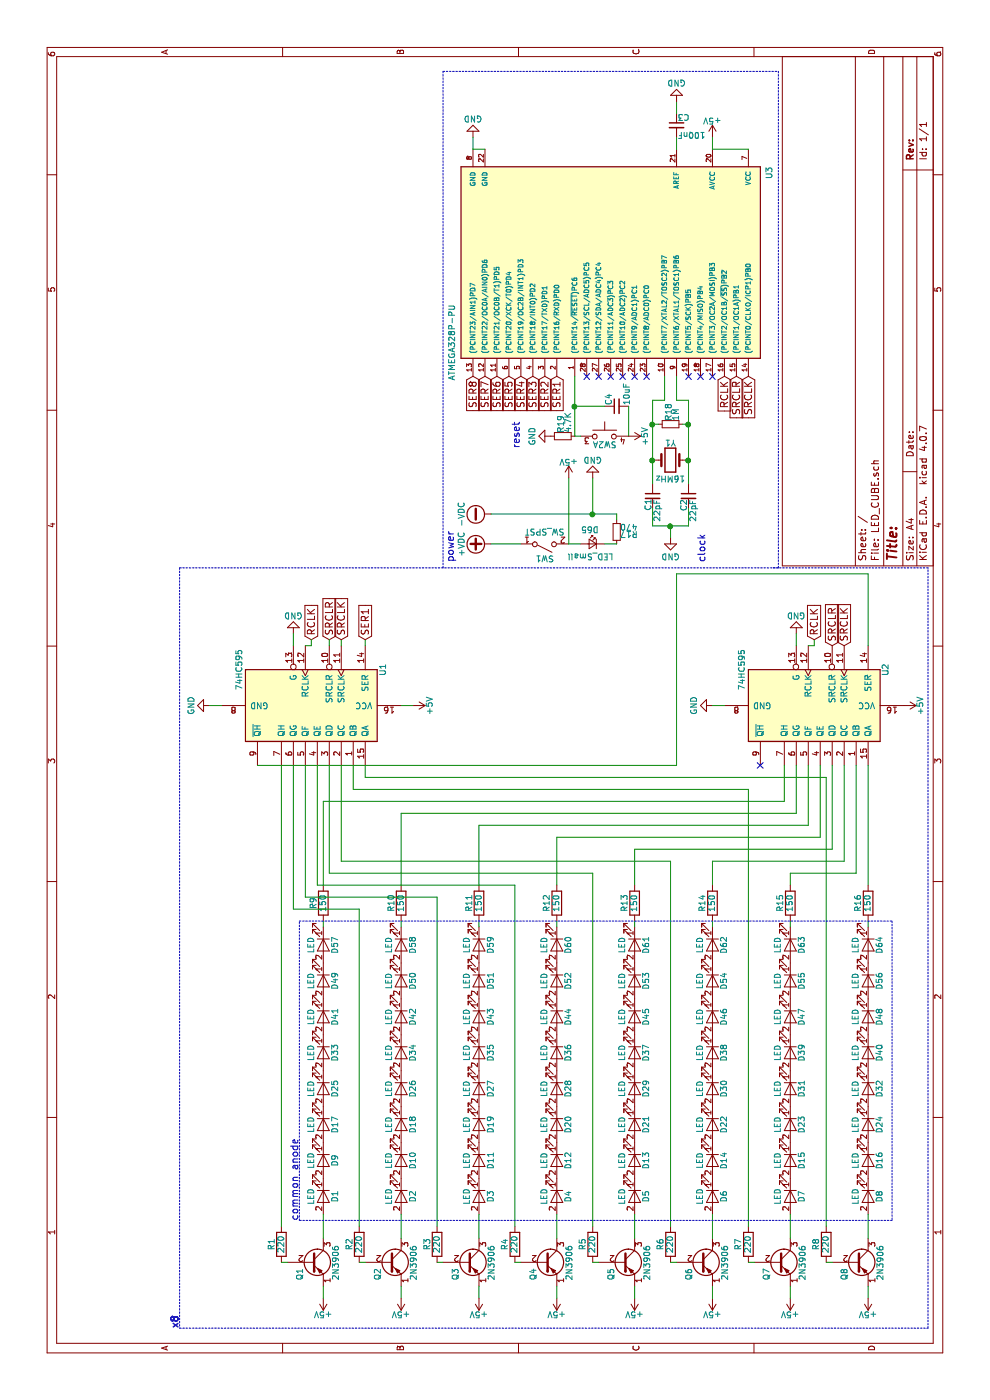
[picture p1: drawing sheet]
EESchema Schematic File Version 2
LIBS:Amplifier_Audio
LIBS:Amplifier_Buffer
LIBS:Amplifier_Current
LIBS:Amplifier_Difference
LIBS:Amplifier_Instrumentation
LIBS:Amplifier_Operational
LIBS:Amplifier_Video
LIBS:Analog
LIBS:Analog_ADC
LIBS:Analog_DAC
LIBS:Analog_Switch
LIBS:Audio
LIBS:Battery_Management
LIBS:Comparator
LIBS:Connector_Generic
LIBS:Connector_Generic_Shielded
LIBS:Connector_Specialized
LIBS:Converter_DCDC
LIBS:CPLD_Altera
LIBS:CPLD_Xilinx
LIBS:CPU
LIBS:Device
LIBS:Diode
LIBS:Diode_Bridge
LIBS:Diode_Laser
LIBS:Display_Character
LIBS:Display_Graphic
LIBS:Driver_Display
LIBS:Driver_FET
LIBS:Driver_LED
LIBS:Driver_Motor
LIBS:Driver_Relay
LIBS:DSP_Freescale
LIBS:DSP_Microchip_DSPIC33
LIBS:DSP_Texas
LIBS:FPGA_Actel
LIBS:FPGA_Xilinx
LIBS:FPGA_Xilinx_Artix7
LIBS:FPGA_Xilinx_Kintex7
LIBS:FPGA_Xilinx_Spartan6
LIBS:FPGA_Xilinx_Virtex5
LIBS:FPGA_Xilinx_Virtex6
LIBS:FPGA_Xilinx_Virtex7
LIBS:Graphic
LIBS:Interface
LIBS:Interface_CAN_LIN
LIBS:Interface_CurrentLoop
LIBS:Interface_Ethernet
LIBS:Interface_Expansion
LIBS:Interface_HID
LIBS:Interface_LineDriver
LIBS:Interface_Optical
LIBS:Interface_Telecom
LIBS:Interface_UART
LIBS:Interface_USB
LIBS:Isolator
LIBS:Isolator_Analog
LIBS:Jumper
LIBS:LED
LIBS:Logic_74xgxx
LIBS:Logic_74xx
LIBS:Logic_CMOS_4000
LIBS:Logic_CMOS_IEEE
LIBS:Logic_LevelTranslator
LIBS:Logic_Programmable
LIBS:Logic_TTL_IEEE
LIBS:MCU_AnalogDevices
LIBS:MCU_Atmel_8051
LIBS:MCU_Atmel_ATMEGA
LIBS:MCU_Atmel_ATTINY
LIBS:MCU_Atmel_AVR
LIBS:MCU_Cypress
LIBS:MCU_Infineon
LIBS:MCU_Intel
LIBS:MCU_Microchip_PIC10
LIBS:MCU_Microchip_PIC12
LIBS:MCU_Microchip_PIC16
LIBS:MCU_Microchip_PIC18
LIBS:MCU_Microchip_PIC24
LIBS:MCU_Microchip_PIC32
LIBS:MCU_Microchip_SAME
LIBS:MCU_Microchip_SAML
LIBS:MCU_Module
LIBS:MCU_NXP_HC11
LIBS:MCU_NXP_Kinetis
LIBS:MCU_NXP_LPC
LIBS:MCU_NXP_S08
LIBS:MCU_Parallax
LIBS:MCU_SiFive
LIBS:MCU_SiliconLabs
LIBS:MCU_ST_STM8
LIBS:MCU_ST_STM32
LIBS:MCU_Texas
LIBS:MCU_Texas_MSP430
LIBS:Mechanical
LIBS:Memory_Controller
LIBS:Memory_EEPROM
LIBS:Memory_Flash
LIBS:Memory_NVRAM
LIBS:Memory_RAM
LIBS:Memory_ROM
LIBS:Memory_UniqueID
LIBS:Motor
LIBS:Oscillator
LIBS:Potentiometer_Digital
LIBS:power
LIBS:Power_Management
LIBS:Power_Protection
LIBS:Power_Supervisor
LIBS:pspice
LIBS:Reference_Current
LIBS:Reference_Voltage
LIBS:Regulator_Controller
LIBS:Regulator_Current
LIBS:Regulator_Linear
LIBS:Regulator_SwitchedCapacitor
LIBS:Regulator_Switching
LIBS:Relay
LIBS:Relay_SolidState
LIBS:RF
LIBS:RF_AM_FM
LIBS:RF_Bluetooth
LIBS:RF_GPS
LIBS:RF_Mixer
LIBS:RF_Module
LIBS:RF_RFID
LIBS:RF_WiFi
LIBS:RF_ZigBee
LIBS:Sensor
LIBS:Sensor_Audio
LIBS:Sensor_Current
LIBS:Sensor_Gas
LIBS:Sensor_Humidity
LIBS:Sensor_Magnetic
LIBS:Sensor_Motion
LIBS:Sensor_MultiFunction
LIBS:Sensor_Optical
LIBS:Sensor_Pressure
LIBS:Sensor_Proximity
LIBS:Sensor_Temperature
LIBS:Sensor_Touch
LIBS:Sensor_Voltage
LIBS:Switch
LIBS:Timer
LIBS:Timer_RTC
LIBS:Transformer
LIBS:Transistor_Array
LIBS:Transistor_BJT
LIBS:Transistor_FET
LIBS:Transistor_IGBT
LIBS:Triac_Thyristor
LIBS:Valve
LIBS:Video
LIBS:LED_CUBE-cache
EELAYER 25 0
EELAYER END
$Descr A4 11693 8268
encoding utf-8
Sheet 1 1
Title ""
Date ""
Rev ""
Comp ""
Comment1 ""
Comment2 ""
Comment3 ""
Comment4 ""
$EndDescr
$Comp
L LED D64
U 1 1
P 3800 7250
F 0 "D64" H 3800 7350 50  0000 C CNN
F 1 "LED" H 3800 7150 50  0000 C CNN
F 2 "" H 3800 7250 50  0001 C CNN
F 3 "" H 3800 7250 50  0001 C CNN
	1    3800 7250
	-1   0    0    1   
$EndComp
$Comp
L LED D56
U 1 1
P 3500 7250
F 0 "D56" H 3500 7350 50  0000 C CNN
F 1 "LED" H 3500 7150 50  0000 C CNN
F 2 "" H 3500 7250 50  0001 C CNN
F 3 "" H 3500 7250 50  0001 C CNN
	1    3500 7250
	-1   0    0    1   
$EndComp
$Comp
L LED D48
U 1 1
P 3200 7250
F 0 "D48" H 3200 7350 50  0000 C CNN
F 1 "LED" H 3200 7150 50  0000 C CNN
F 2 "" H 3200 7250 50  0001 C CNN
F 3 "" H 3200 7250 50  0001 C CNN
	1    3200 7250
	-1   0    0    1   
$EndComp
$Comp
L LED D40
U 1 1
P 2900 7250
F 0 "D40" H 2900 7350 50  0000 C CNN
F 1 "LED" H 2900 7150 50  0000 C CNN
F 2 "" H 2900 7250 50  0001 C CNN
F 3 "" H 2900 7250 50  0001 C CNN
	1    2900 7250
	-1   0    0    1   
$EndComp
$Comp
L LED D32
U 1 1
P 2600 7250
F 0 "D32" H 2600 7350 50  0000 C CNN
F 1 "LED" H 2600 7150 50  0000 C CNN
F 2 "" H 2600 7250 50  0001 C CNN
F 3 "" H 2600 7250 50  0001 C CNN
	1    2600 7250
	-1   0    0    1   
$EndComp
$Comp
L LED D24
U 1 1
P 2300 7250
F 0 "D24" H 2300 7350 50  0000 C CNN
F 1 "LED" H 2300 7150 50  0000 C CNN
F 2 "" H 2300 7250 50  0001 C CNN
F 3 "" H 2300 7250 50  0001 C CNN
	1    2300 7250
	-1   0    0    1   
$EndComp
$Comp
L LED D16
U 1 1
P 2000 7250
F 0 "D16" H 2000 7350 50  0000 C CNN
F 1 "LED" H 2000 7150 50  0000 C CNN
F 2 "" H 2000 7250 50  0001 C CNN
F 3 "" H 2000 7250 50  0001 C CNN
	1    2000 7250
	-1   0    0    1   
$EndComp
$Comp
L LED D8
U 1 1
P 1700 7250
F 0 "D8" H 1700 7350 50  0000 C CNN
F 1 "LED" H 1700 7150 50  0000 C CNN
F 2 "" H 1700 7250 50  0001 C CNN
F 3 "" H 1700 7250 50  0001 C CNN
	1    1700 7250
	-1   0    0    1   
$EndComp
$Comp
L R R16
U 1 1
P 4150 7250
F 0 "R16" V 4230 7250 50  0000 C CNN
F 1 "150" V 4150 7250 50  0000 C CNN
F 2 "" V 4080 7250 50  0001 C CNN
F 3 "" H 4150 7250 50  0001 C CNN
	1    4150 7250
	0    -1   -1   0   
$EndComp
$Comp
L 2N3906 Q8
U 1 1
P 1150 7150
F 0 "Q8" V 1050 7000 50  0000 L CNN
F 1 "2N3906" V 1350 7000 50  0000 L CNN
F 2 "Package_TO_SOT_THT:TO-92_Inline" H 1350 7075 50  0001 L CIN
F 3 "" H 1150 7150 50  0001 L CNN
	1    1150 7150
	0    1    1    0   
$EndComp
$Comp
L +5V #PWR01
U 1 1
P 850 7250
F 0 "#PWR01" H 850 7100 50  0001 C CNN
F 1 "+5V" H 850 7390 50  0000 C CNN
F 2 "" H 850 7250 50  0001 C CNN
F 3 "" H 850 7250 50  0001 C CNN
	1    850  7250
	0    -1   -1   0   
$EndComp
$Comp
L R R8
U 1 1
P 1300 6900
F 0 "R8" V 1380 6900 50  0000 C CNN
F 1 "220" V 1300 6900 50  0000 C CNN
F 2 "" V 1230 6900 50  0001 C CNN
F 3 "" H 1300 6900 50  0001 C CNN
	1    1300 6900
	0    -1   -1   0   
$EndComp
$Comp
L 74HC595 U2
U 1 1
P 5800 6850
F 0 "U2" H 5500 7400 50  0000 C CNN
F 1 "74HC595" H 5500 6200 50  0000 C CNN
F 2 "" H 5800 6850 50  0001 C CNN
F 3 "" H 5800 6850 50  0001 C CNN
	1    5800 6850
	-1   0    0    1   
$EndComp
$Comp
L 74HC595 U1
U 1 1
P 5800 2650
F 0 "U1" H 5500 3200 50  0000 C CNN
F 1 "74HC595" H 5500 2000 50  0000 C CNN
F 2 "" H 5800 2650 50  0001 C CNN
F 3 "" H 5800 2650 50  0001 C CNN
	1    5800 2650
	-1   0    0    1   
$EndComp
Wire Wire Line
	4000 7250 3950 7250
Wire Wire Line
	1550 7250 1350 7250
Wire Wire Line
	850  7250 950  7250
Wire Wire Line
	1150 6950 1150 6900
$Comp
L GND #PWR02
U 1 1
P 5800 1750
F 0 "#PWR02" H 5800 1500 50  0001 C CNN
F 1 "GND" H 5800 1600 50  0000 C CNN
F 2 "" H 5800 1750 50  0001 C CNN
F 3 "" H 5800 1750 50  0001 C CNN
	1    5800 1750
	-1   0    0    1   
$EndComp
$Comp
L GND #PWR03
U 1 1
P 5800 5950
F 0 "#PWR03" H 5800 5700 50  0001 C CNN
F 1 "GND" H 5800 5800 50  0000 C CNN
F 2 "" H 5800 5950 50  0001 C CNN
F 3 "" H 5800 5950 50  0001 C CNN
	1    5800 5950
	-1   0    0    1   
$EndComp
$Comp
L +5V #PWR04
U 1 1
P 5800 7550
F 0 "#PWR04" H 5800 7400 50  0001 C CNN
F 1 "+5V" H 5800 7690 50  0000 C CNN
F 2 "" H 5800 7550 50  0001 C CNN
F 3 "" H 5800 7550 50  0001 C CNN
	1    5800 7550
	-1   0    0    1   
$EndComp
Text GLabel 6350 2850 2    60   Input ~ 0
SRCLK
Text GLabel 6350 2750 2    60   Input ~ 0
SRCLR
Text GLabel 6350 2600 2    60   Input ~ 0
RCLK
Text GLabel 6350 3050 2    60   Input ~ 0
SER1
Text GLabel 6300 7050 2    60   Input ~ 0
SRCLK
Text GLabel 6300 6950 2    60   Input ~ 0
SRCLR
Text GLabel 6350 6800 2    60   Input ~ 0
RCLK
$Comp
L GND #PWR05
U 1 1
P 6400 6650
F 0 "#PWR05" H 6400 6400 50  0001 C CNN
F 1 "GND" H 6400 6500 50  0000 C CNN
F 2 "" H 6400 6650 50  0001 C CNN
F 3 "" H 6400 6650 50  0001 C CNN
	1    6400 6650
	0    -1   -1   0   
$EndComp
$Comp
L GND #PWR06
U 1 1
P 6400 2450
F 0 "#PWR06" H 6400 2200 50  0001 C CNN
F 1 "GND" H 6400 2300 50  0000 C CNN
F 2 "" H 6400 2450 50  0001 C CNN
F 3 "" H 6400 2450 50  0001 C CNN
	1    6400 2450
	0    -1   -1   0   
$EndComp
NoConn ~ 5300 6350
$Comp
L ATMEGA328P-PU U3
U 1 1
P 9550 5150
F 0 "U3" H 8800 6400 50  0000 L BNN
F 1 "ATMEGA328P-PU" H 9950 3750 50  0000 L BNN
F 2 "DIL28" H 9550 5150 50  0001 C CIN
F 3 "" H 9550 5150 50  0001 C CNN
	1    9550 5150
	-1   0    0    1   
$EndComp
$Comp
L +VDC #PWR07
U 1 1
P 7150 4100
F 0 "#PWR07" H 7150 4000 50  0001 C CNN
F 1 "+VDC" H 7150 4350 50  0000 C CNN
F 2 "" H 7150 4100 50  0001 C CNN
F 3 "" H 7150 4100 50  0001 C CNN
	1    7150 4100
	-1   0    0    -1  
$EndComp
$Comp
L -VDC #PWR08
U 1 1
P 7400 4100
F 0 "#PWR08" H 7400 4000 50  0001 C CNN
F 1 "-VDC" H 7400 4350 50  0000 C CNN
F 2 "" H 7400 4100 50  0001 C CNN
F 3 "" H 7400 4100 50  0001 C CNN
	1    7400 4100
	-1   0    0    -1  
$EndComp
Wire Wire Line
	7150 4100 7150 4350
$Comp
L SW_SPST SW1
U 1 1
P 7150 4550
F 0 "SW1" H 7150 4675 50  0000 C CNN
F 1 "SW_SPST" H 7150 4450 50  0000 C CNN
F 2 "" H 7150 4550 50  0001 C CNN
F 3 "" H 7150 4550 50  0001 C CNN
	1    7150 4550
	0    -1   1    0   
$EndComp
Wire Wire Line
	7150 4750 7700 4750
Wire Wire Line
	7150 4750 7150 4850
$Comp
L R_Small R17
U 1 1
P 7250 5150
F 0 "R17" H 7280 5170 50  0000 L CNN
F 1 "470" H 7280 5110 50  0000 L CNN
F 2 "" H 7250 5150 50  0001 C CNN
F 3 "" H 7250 5150 50  0001 C CNN
	1    7250 5150
	0    -1   1    0   
$EndComp
$Comp
L LED_Small D65
U 1 1
P 7150 4950
F 0 "D65" H 7100 5075 50  0000 L CNN
F 1 "LED_Small" H 6975 4850 50  0000 L CNN
F 2 "" V 7150 4950 50  0001 C CNN
F 3 "" V 7150 4950 50  0001 C CNN
	1    7150 4950
	0    1    -1   0   
$EndComp
Wire Wire Line
	7150 5050 7150 5150
Connection ~ 7400 4950
$Comp
L +5V #PWR09
U 1 1
P 7700 4750
F 0 "#PWR09" H 7700 4600 50  0001 C CNN
F 1 "+5V" H 7700 4890 50  0000 C CNN
F 2 "" H 7700 4750 50  0001 C CNN
F 3 "" H 7700 4750 50  0001 C CNN
	1    7700 4750
	0    1    -1   0   
$EndComp
$Comp
L GND #PWR010
U 1 1
P 7700 4950
F 0 "#PWR010" H 7700 4700 50  0001 C CNN
F 1 "GND" H 7700 4800 50  0000 C CNN
F 2 "" H 7700 4950 50  0001 C CNN
F 3 "" H 7700 4950 50  0001 C CNN
	1    7700 4950
	0    -1   1    0   
$EndComp
Wire Wire Line
	7400 4100 7400 5150
Wire Wire Line
	7400 5150 7350 5150
Wire Wire Line
	7400 4950 7700 4950
$Comp
L LED D63
U 1 1
P 3800 6600
F 0 "D63" H 3800 6700 50  0000 C CNN
F 1 "LED" H 3800 6500 50  0000 C CNN
F 2 "" H 3800 6600 50  0001 C CNN
F 3 "" H 3800 6600 50  0001 C CNN
	1    3800 6600
	-1   0    0    1   
$EndComp
$Comp
L LED D55
U 1 1
P 3500 6600
F 0 "D55" H 3500 6700 50  0000 C CNN
F 1 "LED" H 3500 6500 50  0000 C CNN
F 2 "" H 3500 6600 50  0001 C CNN
F 3 "" H 3500 6600 50  0001 C CNN
	1    3500 6600
	-1   0    0    1   
$EndComp
$Comp
L LED D47
U 1 1
P 3200 6600
F 0 "D47" H 3200 6700 50  0000 C CNN
F 1 "LED" H 3200 6500 50  0000 C CNN
F 2 "" H 3200 6600 50  0001 C CNN
F 3 "" H 3200 6600 50  0001 C CNN
	1    3200 6600
	-1   0    0    1   
$EndComp
$Comp
L LED D39
U 1 1
P 2900 6600
F 0 "D39" H 2900 6700 50  0000 C CNN
F 1 "LED" H 2900 6500 50  0000 C CNN
F 2 "" H 2900 6600 50  0001 C CNN
F 3 "" H 2900 6600 50  0001 C CNN
	1    2900 6600
	-1   0    0    1   
$EndComp
$Comp
L LED D31
U 1 1
P 2600 6600
F 0 "D31" H 2600 6700 50  0000 C CNN
F 1 "LED" H 2600 6500 50  0000 C CNN
F 2 "" H 2600 6600 50  0001 C CNN
F 3 "" H 2600 6600 50  0001 C CNN
	1    2600 6600
	-1   0    0    1   
$EndComp
$Comp
L LED D23
U 1 1
P 2300 6600
F 0 "D23" H 2300 6700 50  0000 C CNN
F 1 "LED" H 2300 6500 50  0000 C CNN
F 2 "" H 2300 6600 50  0001 C CNN
F 3 "" H 2300 6600 50  0001 C CNN
	1    2300 6600
	-1   0    0    1   
$EndComp
$Comp
L LED D15
U 1 1
P 2000 6600
F 0 "D15" H 2000 6700 50  0000 C CNN
F 1 "LED" H 2000 6500 50  0000 C CNN
F 2 "" H 2000 6600 50  0001 C CNN
F 3 "" H 2000 6600 50  0001 C CNN
	1    2000 6600
	-1   0    0    1   
$EndComp
$Comp
L LED D7
U 1 1
P 1700 6600
F 0 "D7" H 1700 6700 50  0000 C CNN
F 1 "LED" H 1700 6500 50  0000 C CNN
F 2 "" H 1700 6600 50  0001 C CNN
F 3 "" H 1700 6600 50  0001 C CNN
	1    1700 6600
	-1   0    0    1   
$EndComp
$Comp
L R R15
U 1 1
P 4150 6600
F 0 "R15" V 4230 6600 50  0000 C CNN
F 1 "150" V 4150 6600 50  0000 C CNN
F 2 "" V 4080 6600 50  0001 C CNN
F 3 "" H 4150 6600 50  0001 C CNN
	1    4150 6600
	0    -1   -1   0   
$EndComp
$Comp
L 2N3906 Q7
U 1 1
P 1150 6500
F 0 "Q7" V 1050 6350 50  0000 L CNN
F 1 "2N3906" V 1350 6350 50  0000 L CNN
F 2 "Package_TO_SOT_THT:TO-92_Inline" H 1350 6425 50  0001 L CIN
F 3 "" H 1150 6500 50  0001 L CNN
	1    1150 6500
	0    1    1    0   
$EndComp
$Comp
L +5V #PWR011
U 1 1
P 850 6600
F 0 "#PWR011" H 850 6450 50  0001 C CNN
F 1 "+5V" H 850 6740 50  0000 C CNN
F 2 "" H 850 6600 50  0001 C CNN
F 3 "" H 850 6600 50  0001 C CNN
	1    850  6600
	0    -1   -1   0   
$EndComp
$Comp
L R R7
U 1 1
P 1300 6250
F 0 "R7" V 1380 6250 50  0000 C CNN
F 1 "220" V 1300 6250 50  0000 C CNN
F 2 "" V 1230 6250 50  0001 C CNN
F 3 "" H 1300 6250 50  0001 C CNN
	1    1300 6250
	0    -1   -1   0   
$EndComp
Wire Wire Line
	4000 6600 3950 6600
Wire Wire Line
	1550 6600 1350 6600
Wire Wire Line
	850  6600 950  6600
Wire Wire Line
	1150 6300 1150 6250
Wire Wire Line
	6300 6650 6400 6650
Wire Wire Line
	5800 5950 5800 6050
$Comp
L LED D62
U 1 1
P 3800 5950
F 0 "D62" H 3800 6050 50  0000 C CNN
F 1 "LED" H 3800 5850 50  0000 C CNN
F 2 "" H 3800 5950 50  0001 C CNN
F 3 "" H 3800 5950 50  0001 C CNN
	1    3800 5950
	-1   0    0    1   
$EndComp
$Comp
L LED D54
U 1 1
P 3500 5950
F 0 "D54" H 3500 6050 50  0000 C CNN
F 1 "LED" H 3500 5850 50  0000 C CNN
F 2 "" H 3500 5950 50  0001 C CNN
F 3 "" H 3500 5950 50  0001 C CNN
	1    3500 5950
	-1   0    0    1   
$EndComp
$Comp
L LED D46
U 1 1
P 3200 5950
F 0 "D46" H 3200 6050 50  0000 C CNN
F 1 "LED" H 3200 5850 50  0000 C CNN
F 2 "" H 3200 5950 50  0001 C CNN
F 3 "" H 3200 5950 50  0001 C CNN
	1    3200 5950
	-1   0    0    1   
$EndComp
$Comp
L LED D38
U 1 1
P 2900 5950
F 0 "D38" H 2900 6050 50  0000 C CNN
F 1 "LED" H 2900 5850 50  0000 C CNN
F 2 "" H 2900 5950 50  0001 C CNN
F 3 "" H 2900 5950 50  0001 C CNN
	1    2900 5950
	-1   0    0    1   
$EndComp
$Comp
L LED D30
U 1 1
P 2600 5950
F 0 "D30" H 2600 6050 50  0000 C CNN
F 1 "LED" H 2600 5850 50  0000 C CNN
F 2 "" H 2600 5950 50  0001 C CNN
F 3 "" H 2600 5950 50  0001 C CNN
	1    2600 5950
	-1   0    0    1   
$EndComp
$Comp
L LED D22
U 1 1
P 2300 5950
F 0 "D22" H 2300 6050 50  0000 C CNN
F 1 "LED" H 2300 5850 50  0000 C CNN
F 2 "" H 2300 5950 50  0001 C CNN
F 3 "" H 2300 5950 50  0001 C CNN
	1    2300 5950
	-1   0    0    1   
$EndComp
$Comp
L LED D14
U 1 1
P 2000 5950
F 0 "D14" H 2000 6050 50  0000 C CNN
F 1 "LED" H 2000 5850 50  0000 C CNN
F 2 "" H 2000 5950 50  0001 C CNN
F 3 "" H 2000 5950 50  0001 C CNN
	1    2000 5950
	-1   0    0    1   
$EndComp
$Comp
L LED D6
U 1 1
P 1700 5950
F 0 "D6" H 1700 6050 50  0000 C CNN
F 1 "LED" H 1700 5850 50  0000 C CNN
F 2 "" H 1700 5950 50  0001 C CNN
F 3 "" H 1700 5950 50  0001 C CNN
	1    1700 5950
	-1   0    0    1   
$EndComp
$Comp
L R R14
U 1 1
P 4150 5950
F 0 "R14" V 4230 5950 50  0000 C CNN
F 1 "150" V 4150 5950 50  0000 C CNN
F 2 "" V 4080 5950 50  0001 C CNN
F 3 "" H 4150 5950 50  0001 C CNN
	1    4150 5950
	0    -1   -1   0   
$EndComp
$Comp
L 2N3906 Q6
U 1 1
P 1150 5850
F 0 "Q6" V 1050 5700 50  0000 L CNN
F 1 "2N3906" V 1350 5700 50  0000 L CNN
F 2 "Package_TO_SOT_THT:TO-92_Inline" H 1350 5775 50  0001 L CIN
F 3 "" H 1150 5850 50  0001 L CNN
	1    1150 5850
	0    1    1    0   
$EndComp
$Comp
L +5V #PWR012
U 1 1
P 850 5950
F 0 "#PWR012" H 850 5800 50  0001 C CNN
F 1 "+5V" H 850 6090 50  0000 C CNN
F 2 "" H 850 5950 50  0001 C CNN
F 3 "" H 850 5950 50  0001 C CNN
	1    850  5950
	0    -1   -1   0   
$EndComp
$Comp
L R R6
U 1 1
P 1300 5600
F 0 "R6" V 1380 5600 50  0000 C CNN
F 1 "220" V 1300 5600 50  0000 C CNN
F 2 "" V 1230 5600 50  0001 C CNN
F 3 "" H 1300 5600 50  0001 C CNN
	1    1300 5600
	0    -1   -1   0   
$EndComp
Wire Wire Line
	4000 5950 3950 5950
Wire Wire Line
	1550 5950 1350 5950
Wire Wire Line
	850  5950 950  5950
Wire Wire Line
	1150 5650 1150 5600
$Comp
L LED D61
U 1 1
P 3800 5300
F 0 "D61" H 3800 5400 50  0000 C CNN
F 1 "LED" H 3800 5200 50  0000 C CNN
F 2 "" H 3800 5300 50  0001 C CNN
F 3 "" H 3800 5300 50  0001 C CNN
	1    3800 5300
	-1   0    0    1   
$EndComp
$Comp
L LED D53
U 1 1
P 3500 5300
F 0 "D53" H 3500 5400 50  0000 C CNN
F 1 "LED" H 3500 5200 50  0000 C CNN
F 2 "" H 3500 5300 50  0001 C CNN
F 3 "" H 3500 5300 50  0001 C CNN
	1    3500 5300
	-1   0    0    1   
$EndComp
$Comp
L LED D45
U 1 1
P 3200 5300
F 0 "D45" H 3200 5400 50  0000 C CNN
F 1 "LED" H 3200 5200 50  0000 C CNN
F 2 "" H 3200 5300 50  0001 C CNN
F 3 "" H 3200 5300 50  0001 C CNN
	1    3200 5300
	-1   0    0    1   
$EndComp
$Comp
L LED D37
U 1 1
P 2900 5300
F 0 "D37" H 2900 5400 50  0000 C CNN
F 1 "LED" H 2900 5200 50  0000 C CNN
F 2 "" H 2900 5300 50  0001 C CNN
F 3 "" H 2900 5300 50  0001 C CNN
	1    2900 5300
	-1   0    0    1   
$EndComp
$Comp
L LED D29
U 1 1
P 2600 5300
F 0 "D29" H 2600 5400 50  0000 C CNN
F 1 "LED" H 2600 5200 50  0000 C CNN
F 2 "" H 2600 5300 50  0001 C CNN
F 3 "" H 2600 5300 50  0001 C CNN
	1    2600 5300
	-1   0    0    1   
$EndComp
$Comp
L LED D21
U 1 1
P 2300 5300
F 0 "D21" H 2300 5400 50  0000 C CNN
F 1 "LED" H 2300 5200 50  0000 C CNN
F 2 "" H 2300 5300 50  0001 C CNN
F 3 "" H 2300 5300 50  0001 C CNN
	1    2300 5300
	-1   0    0    1   
$EndComp
$Comp
L LED D13
U 1 1
P 2000 5300
F 0 "D13" H 2000 5400 50  0000 C CNN
F 1 "LED" H 2000 5200 50  0000 C CNN
F 2 "" H 2000 5300 50  0001 C CNN
F 3 "" H 2000 5300 50  0001 C CNN
	1    2000 5300
	-1   0    0    1   
$EndComp
$Comp
L LED D5
U 1 1
P 1700 5300
F 0 "D5" H 1700 5400 50  0000 C CNN
F 1 "LED" H 1700 5200 50  0000 C CNN
F 2 "" H 1700 5300 50  0001 C CNN
F 3 "" H 1700 5300 50  0001 C CNN
	1    1700 5300
	-1   0    0    1   
$EndComp
$Comp
L R R13
U 1 1
P 4150 5300
F 0 "R13" V 4230 5300 50  0000 C CNN
F 1 "150" V 4150 5300 50  0000 C CNN
F 2 "" V 4080 5300 50  0001 C CNN
F 3 "" H 4150 5300 50  0001 C CNN
	1    4150 5300
	0    -1   -1   0   
$EndComp
$Comp
L 2N3906 Q5
U 1 1
P 1150 5200
F 0 "Q5" V 1050 5050 50  0000 L CNN
F 1 "2N3906" V 1350 5050 50  0000 L CNN
F 2 "Package_TO_SOT_THT:TO-92_Inline" H 1350 5125 50  0001 L CIN
F 3 "" H 1150 5200 50  0001 L CNN
	1    1150 5200
	0    1    1    0   
$EndComp
$Comp
L +5V #PWR013
U 1 1
P 850 5300
F 0 "#PWR013" H 850 5150 50  0001 C CNN
F 1 "+5V" H 850 5440 50  0000 C CNN
F 2 "" H 850 5300 50  0001 C CNN
F 3 "" H 850 5300 50  0001 C CNN
	1    850  5300
	0    -1   -1   0   
$EndComp
$Comp
L R R5
U 1 1
P 1300 4950
F 0 "R5" V 1380 4950 50  0000 C CNN
F 1 "220" V 1300 4950 50  0000 C CNN
F 2 "" V 1230 4950 50  0001 C CNN
F 3 "" H 1300 4950 50  0001 C CNN
	1    1300 4950
	0    -1   -1   0   
$EndComp
Wire Wire Line
	4000 5300 3950 5300
Wire Wire Line
	1550 5300 1350 5300
Wire Wire Line
	850  5300 950  5300
Wire Wire Line
	1150 5000 1150 4950
$Comp
L LED D60
U 1 1
P 3800 4650
F 0 "D60" H 3800 4750 50  0000 C CNN
F 1 "LED" H 3800 4550 50  0000 C CNN
F 2 "" H 3800 4650 50  0001 C CNN
F 3 "" H 3800 4650 50  0001 C CNN
	1    3800 4650
	-1   0    0    1   
$EndComp
$Comp
L LED D52
U 1 1
P 3500 4650
F 0 "D52" H 3500 4750 50  0000 C CNN
F 1 "LED" H 3500 4550 50  0000 C CNN
F 2 "" H 3500 4650 50  0001 C CNN
F 3 "" H 3500 4650 50  0001 C CNN
	1    3500 4650
	-1   0    0    1   
$EndComp
$Comp
L LED D44
U 1 1
P 3200 4650
F 0 "D44" H 3200 4750 50  0000 C CNN
F 1 "LED" H 3200 4550 50  0000 C CNN
F 2 "" H 3200 4650 50  0001 C CNN
F 3 "" H 3200 4650 50  0001 C CNN
	1    3200 4650
	-1   0    0    1   
$EndComp
$Comp
L LED D36
U 1 1
P 2900 4650
F 0 "D36" H 2900 4750 50  0000 C CNN
F 1 "LED" H 2900 4550 50  0000 C CNN
F 2 "" H 2900 4650 50  0001 C CNN
F 3 "" H 2900 4650 50  0001 C CNN
	1    2900 4650
	-1   0    0    1   
$EndComp
$Comp
L LED D28
U 1 1
P 2600 4650
F 0 "D28" H 2600 4750 50  0000 C CNN
F 1 "LED" H 2600 4550 50  0000 C CNN
F 2 "" H 2600 4650 50  0001 C CNN
F 3 "" H 2600 4650 50  0001 C CNN
	1    2600 4650
	-1   0    0    1   
$EndComp
$Comp
L LED D20
U 1 1
P 2300 4650
F 0 "D20" H 2300 4750 50  0000 C CNN
F 1 "LED" H 2300 4550 50  0000 C CNN
F 2 "" H 2300 4650 50  0001 C CNN
F 3 "" H 2300 4650 50  0001 C CNN
	1    2300 4650
	-1   0    0    1   
$EndComp
$Comp
L LED D12
U 1 1
P 2000 4650
F 0 "D12" H 2000 4750 50  0000 C CNN
F 1 "LED" H 2000 4550 50  0000 C CNN
F 2 "" H 2000 4650 50  0001 C CNN
F 3 "" H 2000 4650 50  0001 C CNN
	1    2000 4650
	-1   0    0    1   
$EndComp
$Comp
L LED D4
U 1 1
P 1700 4650
F 0 "D4" H 1700 4750 50  0000 C CNN
F 1 "LED" H 1700 4550 50  0000 C CNN
F 2 "" H 1700 4650 50  0001 C CNN
F 3 "" H 1700 4650 50  0001 C CNN
	1    1700 4650
	-1   0    0    1   
$EndComp
$Comp
L R R12
U 1 1
P 4150 4650
F 0 "R12" V 4230 4650 50  0000 C CNN
F 1 "150" V 4150 4650 50  0000 C CNN
F 2 "" V 4080 4650 50  0001 C CNN
F 3 "" H 4150 4650 50  0001 C CNN
	1    4150 4650
	0    -1   -1   0   
$EndComp
$Comp
L 2N3906 Q4
U 1 1
P 1150 4550
F 0 "Q4" V 1050 4400 50  0000 L CNN
F 1 "2N3906" V 1350 4400 50  0000 L CNN
F 2 "Package_TO_SOT_THT:TO-92_Inline" H 1350 4475 50  0001 L CIN
F 3 "" H 1150 4550 50  0001 L CNN
	1    1150 4550
	0    1    1    0   
$EndComp
$Comp
L +5V #PWR014
U 1 1
P 850 4650
F 0 "#PWR014" H 850 4500 50  0001 C CNN
F 1 "+5V" H 850 4790 50  0000 C CNN
F 2 "" H 850 4650 50  0001 C CNN
F 3 "" H 850 4650 50  0001 C CNN
	1    850  4650
	0    -1   -1   0   
$EndComp
$Comp
L R R4
U 1 1
P 1300 4300
F 0 "R4" V 1380 4300 50  0000 C CNN
F 1 "220" V 1300 4300 50  0000 C CNN
F 2 "" V 1230 4300 50  0001 C CNN
F 3 "" H 1300 4300 50  0001 C CNN
	1    1300 4300
	0    -1   -1   0   
$EndComp
Wire Wire Line
	4000 4650 3950 4650
Wire Wire Line
	1550 4650 1350 4650
Wire Wire Line
	850  4650 950  4650
Wire Wire Line
	1150 4350 1150 4300
$Comp
L LED D59
U 1 1
P 3800 4000
F 0 "D59" H 3800 4100 50  0000 C CNN
F 1 "LED" H 3800 3900 50  0000 C CNN
F 2 "" H 3800 4000 50  0001 C CNN
F 3 "" H 3800 4000 50  0001 C CNN
	1    3800 4000
	-1   0    0    1   
$EndComp
$Comp
L LED D51
U 1 1
P 3500 4000
F 0 "D51" H 3500 4100 50  0000 C CNN
F 1 "LED" H 3500 3900 50  0000 C CNN
F 2 "" H 3500 4000 50  0001 C CNN
F 3 "" H 3500 4000 50  0001 C CNN
	1    3500 4000
	-1   0    0    1   
$EndComp
$Comp
L LED D43
U 1 1
P 3200 4000
F 0 "D43" H 3200 4100 50  0000 C CNN
F 1 "LED" H 3200 3900 50  0000 C CNN
F 2 "" H 3200 4000 50  0001 C CNN
F 3 "" H 3200 4000 50  0001 C CNN
	1    3200 4000
	-1   0    0    1   
$EndComp
$Comp
L LED D35
U 1 1
P 2900 4000
F 0 "D35" H 2900 4100 50  0000 C CNN
F 1 "LED" H 2900 3900 50  0000 C CNN
F 2 "" H 2900 4000 50  0001 C CNN
F 3 "" H 2900 4000 50  0001 C CNN
	1    2900 4000
	-1   0    0    1   
$EndComp
$Comp
L LED D27
U 1 1
P 2600 4000
F 0 "D27" H 2600 4100 50  0000 C CNN
F 1 "LED" H 2600 3900 50  0000 C CNN
F 2 "" H 2600 4000 50  0001 C CNN
F 3 "" H 2600 4000 50  0001 C CNN
	1    2600 4000
	-1   0    0    1   
$EndComp
$Comp
L LED D19
U 1 1
P 2300 4000
F 0 "D19" H 2300 4100 50  0000 C CNN
F 1 "LED" H 2300 3900 50  0000 C CNN
F 2 "" H 2300 4000 50  0001 C CNN
F 3 "" H 2300 4000 50  0001 C CNN
	1    2300 4000
	-1   0    0    1   
$EndComp
$Comp
L LED D11
U 1 1
P 2000 4000
F 0 "D11" H 2000 4100 50  0000 C CNN
F 1 "LED" H 2000 3900 50  0000 C CNN
F 2 "" H 2000 4000 50  0001 C CNN
F 3 "" H 2000 4000 50  0001 C CNN
	1    2000 4000
	-1   0    0    1   
$EndComp
$Comp
L LED D3
U 1 1
P 1700 4000
F 0 "D3" H 1700 4100 50  0000 C CNN
F 1 "LED" H 1700 3900 50  0000 C CNN
F 2 "" H 1700 4000 50  0001 C CNN
F 3 "" H 1700 4000 50  0001 C CNN
	1    1700 4000
	-1   0    0    1   
$EndComp
$Comp
L R R11
U 1 1
P 4150 4000
F 0 "R11" V 4230 4000 50  0000 C CNN
F 1 "150" V 4150 4000 50  0000 C CNN
F 2 "" V 4080 4000 50  0001 C CNN
F 3 "" H 4150 4000 50  0001 C CNN
	1    4150 4000
	0    -1   -1   0   
$EndComp
$Comp
L 2N3906 Q3
U 1 1
P 1150 3900
F 0 "Q3" V 1050 3750 50  0000 L CNN
F 1 "2N3906" V 1350 3750 50  0000 L CNN
F 2 "Package_TO_SOT_THT:TO-92_Inline" H 1350 3825 50  0001 L CIN
F 3 "" H 1150 3900 50  0001 L CNN
	1    1150 3900
	0    1    1    0   
$EndComp
$Comp
L +5V #PWR015
U 1 1
P 850 4000
F 0 "#PWR015" H 850 3850 50  0001 C CNN
F 1 "+5V" H 850 4140 50  0000 C CNN
F 2 "" H 850 4000 50  0001 C CNN
F 3 "" H 850 4000 50  0001 C CNN
	1    850  4000
	0    -1   -1   0   
$EndComp
$Comp
L R R3
U 1 1
P 1300 3650
F 0 "R3" V 1380 3650 50  0000 C CNN
F 1 "220" V 1300 3650 50  0000 C CNN
F 2 "" V 1230 3650 50  0001 C CNN
F 3 "" H 1300 3650 50  0001 C CNN
	1    1300 3650
	0    -1   -1   0   
$EndComp
Wire Wire Line
	4000 4000 3950 4000
Wire Wire Line
	1550 4000 1350 4000
Wire Wire Line
	850  4000 950  4000
Wire Wire Line
	1150 3700 1150 3650
$Comp
L LED D58
U 1 1
P 3800 3350
F 0 "D58" H 3800 3450 50  0000 C CNN
F 1 "LED" H 3800 3250 50  0000 C CNN
F 2 "" H 3800 3350 50  0001 C CNN
F 3 "" H 3800 3350 50  0001 C CNN
	1    3800 3350
	-1   0    0    1   
$EndComp
$Comp
L LED D50
U 1 1
P 3500 3350
F 0 "D50" H 3500 3450 50  0000 C CNN
F 1 "LED" H 3500 3250 50  0000 C CNN
F 2 "" H 3500 3350 50  0001 C CNN
F 3 "" H 3500 3350 50  0001 C CNN
	1    3500 3350
	-1   0    0    1   
$EndComp
$Comp
L LED D42
U 1 1
P 3200 3350
F 0 "D42" H 3200 3450 50  0000 C CNN
F 1 "LED" H 3200 3250 50  0000 C CNN
F 2 "" H 3200 3350 50  0001 C CNN
F 3 "" H 3200 3350 50  0001 C CNN
	1    3200 3350
	-1   0    0    1   
$EndComp
$Comp
L LED D34
U 1 1
P 2900 3350
F 0 "D34" H 2900 3450 50  0000 C CNN
F 1 "LED" H 2900 3250 50  0000 C CNN
F 2 "" H 2900 3350 50  0001 C CNN
F 3 "" H 2900 3350 50  0001 C CNN
	1    2900 3350
	-1   0    0    1   
$EndComp
$Comp
L LED D26
U 1 1
P 2600 3350
F 0 "D26" H 2600 3450 50  0000 C CNN
F 1 "LED" H 2600 3250 50  0000 C CNN
F 2 "" H 2600 3350 50  0001 C CNN
F 3 "" H 2600 3350 50  0001 C CNN
	1    2600 3350
	-1   0    0    1   
$EndComp
$Comp
L LED D18
U 1 1
P 2300 3350
F 0 "D18" H 2300 3450 50  0000 C CNN
F 1 "LED" H 2300 3250 50  0000 C CNN
F 2 "" H 2300 3350 50  0001 C CNN
F 3 "" H 2300 3350 50  0001 C CNN
	1    2300 3350
	-1   0    0    1   
$EndComp
$Comp
L LED D10
U 1 1
P 2000 3350
F 0 "D10" H 2000 3450 50  0000 C CNN
F 1 "LED" H 2000 3250 50  0000 C CNN
F 2 "" H 2000 3350 50  0001 C CNN
F 3 "" H 2000 3350 50  0001 C CNN
	1    2000 3350
	-1   0    0    1   
$EndComp
$Comp
L LED D2
U 1 1
P 1700 3350
F 0 "D2" H 1700 3450 50  0000 C CNN
F 1 "LED" H 1700 3250 50  0000 C CNN
F 2 "" H 1700 3350 50  0001 C CNN
F 3 "" H 1700 3350 50  0001 C CNN
	1    1700 3350
	-1   0    0    1   
$EndComp
$Comp
L R R10
U 1 1
P 4150 3350
F 0 "R10" V 4230 3350 50  0000 C CNN
F 1 "150" V 4150 3350 50  0000 C CNN
F 2 "" V 4080 3350 50  0001 C CNN
F 3 "" H 4150 3350 50  0001 C CNN
	1    4150 3350
	0    -1   -1   0   
$EndComp
$Comp
L 2N3906 Q2
U 1 1
P 1150 3250
F 0 "Q2" V 1050 3100 50  0000 L CNN
F 1 "2N3906" V 1350 3100 50  0000 L CNN
F 2 "Package_TO_SOT_THT:TO-92_Inline" H 1350 3175 50  0001 L CIN
F 3 "" H 1150 3250 50  0001 L CNN
	1    1150 3250
	0    1    1    0   
$EndComp
$Comp
L +5V #PWR016
U 1 1
P 850 3350
F 0 "#PWR016" H 850 3200 50  0001 C CNN
F 1 "+5V" H 850 3490 50  0000 C CNN
F 2 "" H 850 3350 50  0001 C CNN
F 3 "" H 850 3350 50  0001 C CNN
	1    850  3350
	0    -1   -1   0   
$EndComp
$Comp
L R R2
U 1 1
P 1300 3000
F 0 "R2" V 1380 3000 50  0000 C CNN
F 1 "220" V 1300 3000 50  0000 C CNN
F 2 "" V 1230 3000 50  0001 C CNN
F 3 "" H 1300 3000 50  0001 C CNN
	1    1300 3000
	0    -1   -1   0   
$EndComp
Wire Wire Line
	4000 3350 3950 3350
Wire Wire Line
	1550 3350 1350 3350
Wire Wire Line
	850  3350 950  3350
Wire Wire Line
	1150 3050 1150 3000
$Comp
L LED D57
U 1 1
P 3800 2700
F 0 "D57" H 3800 2800 50  0000 C CNN
F 1 "LED" H 3800 2600 50  0000 C CNN
F 2 "" H 3800 2700 50  0001 C CNN
F 3 "" H 3800 2700 50  0001 C CNN
	1    3800 2700
	-1   0    0    1   
$EndComp
$Comp
L LED D49
U 1 1
P 3500 2700
F 0 "D49" H 3500 2800 50  0000 C CNN
F 1 "LED" H 3500 2600 50  0000 C CNN
F 2 "" H 3500 2700 50  0001 C CNN
F 3 "" H 3500 2700 50  0001 C CNN
	1    3500 2700
	-1   0    0    1   
$EndComp
$Comp
L LED D41
U 1 1
P 3200 2700
F 0 "D41" H 3200 2800 50  0000 C CNN
F 1 "LED" H 3200 2600 50  0000 C CNN
F 2 "" H 3200 2700 50  0001 C CNN
F 3 "" H 3200 2700 50  0001 C CNN
	1    3200 2700
	-1   0    0    1   
$EndComp
$Comp
L LED D33
U 1 1
P 2900 2700
F 0 "D33" H 2900 2800 50  0000 C CNN
F 1 "LED" H 2900 2600 50  0000 C CNN
F 2 "" H 2900 2700 50  0001 C CNN
F 3 "" H 2900 2700 50  0001 C CNN
	1    2900 2700
	-1   0    0    1   
$EndComp
$Comp
L LED D25
U 1 1
P 2600 2700
F 0 "D25" H 2600 2800 50  0000 C CNN
F 1 "LED" H 2600 2600 50  0000 C CNN
F 2 "" H 2600 2700 50  0001 C CNN
F 3 "" H 2600 2700 50  0001 C CNN
	1    2600 2700
	-1   0    0    1   
$EndComp
$Comp
L LED D17
U 1 1
P 2300 2700
F 0 "D17" H 2300 2800 50  0000 C CNN
F 1 "LED" H 2300 2600 50  0000 C CNN
F 2 "" H 2300 2700 50  0001 C CNN
F 3 "" H 2300 2700 50  0001 C CNN
	1    2300 2700
	-1   0    0    1   
$EndComp
$Comp
L LED D9
U 1 1
P 2000 2700
F 0 "D9" H 2000 2800 50  0000 C CNN
F 1 "LED" H 2000 2600 50  0000 C CNN
F 2 "" H 2000 2700 50  0001 C CNN
F 3 "" H 2000 2700 50  0001 C CNN
	1    2000 2700
	-1   0    0    1   
$EndComp
$Comp
L LED D1
U 1 1
P 1700 2700
F 0 "D1" H 1700 2800 50  0000 C CNN
F 1 "LED" H 1700 2600 50  0000 C CNN
F 2 "" H 1700 2700 50  0001 C CNN
F 3 "" H 1700 2700 50  0001 C CNN
	1    1700 2700
	-1   0    0    1   
$EndComp
$Comp
L R R9
U 1 1
P 4150 2700
F 0 "R9" V 4230 2700 50  0000 C CNN
F 1 "150" V 4150 2700 50  0000 C CNN
F 2 "" V 4080 2700 50  0001 C CNN
F 3 "" H 4150 2700 50  0001 C CNN
	1    4150 2700
	0    -1   -1   0   
$EndComp
$Comp
L 2N3906 Q1
U 1 1
P 1150 2600
F 0 "Q1" V 1050 2450 50  0000 L CNN
F 1 "2N3906" V 1350 2450 50  0000 L CNN
F 2 "Package_TO_SOT_THT:TO-92_Inline" H 1350 2525 50  0001 L CIN
F 3 "" H 1150 2600 50  0001 L CNN
	1    1150 2600
	0    1    1    0   
$EndComp
$Comp
L +5V #PWR017
U 1 1
P 850 2700
F 0 "#PWR017" H 850 2550 50  0001 C CNN
F 1 "+5V" H 850 2840 50  0000 C CNN
F 2 "" H 850 2700 50  0001 C CNN
F 3 "" H 850 2700 50  0001 C CNN
	1    850  2700
	0    -1   -1   0   
$EndComp
$Comp
L R R1
U 1 1
P 1300 2350
F 0 "R1" V 1380 2350 50  0000 C CNN
F 1 "220" V 1300 2350 50  0000 C CNN
F 2 "" V 1230 2350 50  0001 C CNN
F 3 "" H 1300 2350 50  0001 C CNN
	1    1300 2350
	0    -1   -1   0   
$EndComp
Wire Wire Line
	4000 2700 3950 2700
Wire Wire Line
	1550 2700 1350 2700
Wire Wire Line
	850  2700 950  2700
Wire Wire Line
	1150 2400 1150 2350
Wire Wire Line
	1450 2350 5300 2350
Wire Wire Line
	6400 2450 6300 2450
Wire Wire Line
	5800 1750 5800 1850
Wire Wire Line
	4300 7250 5300 7250
Wire Wire Line
	4300 6600 4400 6600
Wire Wire Line
	4400 6600 4400 7150
Wire Wire Line
	4400 7150 5300 7150
Wire Wire Line
	5300 7050 4500 7050
Wire Wire Line
	4500 7050 4500 5950
Wire Wire Line
	4500 5950 4300 5950
Wire Wire Line
	5300 6950 4600 6950
Wire Wire Line
	4600 6950 4600 5300
Wire Wire Line
	4600 5300 4300 5300
Wire Wire Line
	5300 6850 4700 6850
Wire Wire Line
	4700 6850 4700 4650
Wire Wire Line
	4700 4650 4300 4650
Wire Wire Line
	5300 6750 4800 6750
Wire Wire Line
	4800 6750 4800 4000
Wire Wire Line
	4800 4000 4300 4000
Wire Wire Line
	5300 6650 4900 6650
Wire Wire Line
	4900 6650 4900 3350
Wire Wire Line
	4900 3350 4300 3350
Wire Wire Line
	5300 6550 5000 6550
Wire Wire Line
	5000 6550 5000 2700
Wire Wire Line
	5000 2700 4300 2700
Wire Wire Line
	5300 3050 5200 3050
Wire Wire Line
	5200 3050 5200 6900
Wire Wire Line
	5200 6900 1450 6900
Wire Wire Line
	5300 2950 5100 2950
Wire Wire Line
	5100 2950 5100 6250
Wire Wire Line
	5100 6250 1450 6250
Wire Wire Line
	1450 5600 4500 5600
Wire Wire Line
	4500 5600 4500 2850
Wire Wire Line
	4500 2850 5300 2850
Wire Wire Line
	1450 4950 4400 4950
Wire Wire Line
	4400 4950 4400 2750
Wire Wire Line
	4400 2750 5300 2750
Wire Wire Line
	1450 4300 4300 4300
Wire Wire Line
	4300 4300 4300 2650
Wire Wire Line
	4300 2650 5300 2650
Wire Wire Line
	1450 3650 4200 3650
Wire Wire Line
	4200 3650 4200 2550
Wire Wire Line
	4200 2550 5300 2550
Wire Wire Line
	1450 3000 4100 3000
Wire Wire Line
	4100 3000 4100 2450
Wire Wire Line
	4100 2450 5300 2450
Wire Wire Line
	5300 2150 5300 5650
Wire Wire Line
	5300 5650 6900 5650
Wire Wire Line
	6900 5650 6900 7250
Wire Wire Line
	6900 7250 6300 7250
$Comp
L Crystal Y1
U 1 1
P 7850 5600
F 0 "Y1" H 7850 5750 50  0000 C CNN
F 1 "16MHz" H 7850 5450 50  0000 C CNN
F 2 "" H 7850 5600 50  0001 C CNN
F 3 "" H 7850 5600 50  0001 C CNN
	1    7850 5600
	0    1    1    0   
$EndComp
Connection ~ 7850 5450
Connection ~ 7850 5750
Wire Wire Line
	8350 5450 8350 5550
Wire Wire Line
	8350 5550 8550 5550
Wire Wire Line
	8550 5650 8350 5650
Wire Wire Line
	8350 5650 8350 5750
$Comp
L R_Small R18
U 1 1
P 8150 5600
F 0 "R18" H 8180 5620 50  0000 L CNN
F 1 "1M" H 8180 5560 50  0000 L CNN
F 2 "" H 8150 5600 50  0001 C CNN
F 3 "" H 8150 5600 50  0001 C CNN
	1    8150 5600
	1    0    0    -1  
$EndComp
Wire Wire Line
	8150 5450 8150 5500
Connection ~ 8150 5450
Wire Wire Line
	8150 5700 8150 5750
Connection ~ 8150 5750
$Comp
L C_Small C1
U 1 1
P 7550 5450
F 0 "C1" V 7510 5329 50  0000 L CNN
F 1 "22pF" V 7586 5237 50  0000 L CNN
F 2 "" H 7550 5450 50  0001 C CNN
F 3 "" H 7550 5450 50  0001 C CNN
	1    7550 5450
	0    1    1    0   
$EndComp
$Comp
L C_Small C2
U 1 1
P 7550 5750
F 0 "C2" V 7508 5625 50  0000 L CNN
F 1 "22pF" V 7586 5536 50  0000 L CNN
F 2 "" H 7550 5750 50  0001 C CNN
F 3 "" H 7550 5750 50  0001 C CNN
	1    7550 5750
	0    1    1    0   
$EndComp
Wire Wire Line
	7300 5450 7300 5750
Wire Wire Line
	7300 5600 7200 5600
Connection ~ 7300 5600
$Comp
L GND #PWR018
U 1 1
P 7200 5600
F 0 "#PWR018" H 7200 5350 50  0001 C CNN
F 1 "GND" H 7200 5450 50  0000 C CNN
F 2 "" H 7200 5600 50  0001 C CNN
F 3 "" H 7200 5600 50  0001 C CNN
	1    7200 5600
	0    1    1    0   
$EndComp
Wire Wire Line
	7300 5750 7450 5750
Wire Wire Line
	7300 5450 7450 5450
Wire Wire Line
	7650 5450 8350 5450
Wire Wire Line
	8350 5750 7650 5750
$Comp
L GND #PWR019
U 1 1
P 10550 3950
F 0 "#PWR019" H 10550 3700 50  0001 C CNN
F 1 "GND" H 10550 3800 50  0000 C CNN
F 2 "" H 10550 3950 50  0001 C CNN
F 3 "" H 10550 3950 50  0001 C CNN
	1    10550 3950
	0    -1   -1   0   
$EndComp
Wire Wire Line
	10450 4050 10450 3950
Wire Wire Line
	10450 3950 10550 3950
$Comp
L +5V #PWR020
U 1 1
P 10550 5950
F 0 "#PWR020" H 10550 5800 50  0001 C CNN
F 1 "+5V" H 10550 6090 50  0000 C CNN
F 2 "" H 10550 5950 50  0001 C CNN
F 3 "" H 10550 5950 50  0001 C CNN
	1    10550 5950
	0    1    1    0   
$EndComp
Wire Wire Line
	10450 5950 10550 5950
Wire Wire Line
	10450 5950 10450 6250
$Comp
L C_Small C3
U 1 1
P 10650 5650
F 0 "C3" H 10660 5720 50  0000 L CNN
F 1 "100nF" H 10660 5570 50  0000 L CNN
F 2 "" H 10650 5650 50  0001 C CNN
F 3 "" H 10650 5650 50  0001 C CNN
	1    10650 5650
	0    1    1    0   
$EndComp
Wire Wire Line
	10450 5650 10550 5650
Wire Wire Line
	10750 5650 10850 5650
$Comp
L GND #PWR021
U 1 1
P 10850 5650
F 0 "#PWR021" H 10850 5400 50  0001 C CNN
F 1 "GND" H 10850 5500 50  0000 C CNN
F 2 "" H 10850 5650 50  0001 C CNN
F 3 "" H 10850 5650 50  0001 C CNN
	1    10850 5650
	0    -1   -1   0   
$EndComp
Text GLabel 8550 6050 0    60   Input ~ 0
RCLK
Text GLabel 8550 6150 0    60   Input ~ 0
SRCLR
Text GLabel 8550 6250 0    60   Input ~ 0
SRCLK
Text GLabel 8550 4650 0    60   Input ~ 0
SER1
Wire Wire Line
	6300 2550 6300 2600
Wire Wire Line
	6300 2600 6350 2600
Wire Wire Line
	6300 2750 6350 2750
Wire Wire Line
	6300 2850 6350 2850
Wire Wire Line
	6300 3050 6350 3050
Wire Wire Line
	6300 6750 6300 6800
Wire Wire Line
	6300 6800 6350 6800
$Comp
L +5V #PWR022
U 1 1
P 5800 3450
F 0 "#PWR022" H 5800 3300 50  0001 C CNN
F 1 "+5V" H 5800 3590 50  0000 C CNN
F 2 "" H 5800 3450 50  0001 C CNN
F 3 "" H 5800 3450 50  0001 C CNN
	1    5800 3450
	-1   0    0    1   
$EndComp
Wire Wire Line
	5800 3350 5800 3450
Wire Notes Line
	6950 1500 6950 6500
Wire Notes Line
	6950 3700 11100 3700
Wire Notes Line
	11100 3700 11100 6500
Wire Notes Line
	11100 6500 6950 6500
Text GLabel 8550 4550 0    60   Input ~ 0
SER2
Text GLabel 8550 4450 0    60   Input ~ 0
SER3
Text GLabel 8550 4350 0    60   Input ~ 0
SER4
Text GLabel 8550 4250 0    60   Input ~ 0
SER5
Text GLabel 8550 4150 0    60   Input ~ 0
SER6
Text GLabel 8550 4050 0    60   Input ~ 0
SER7
Text GLabel 8550 3950 0    60   Input ~ 0
SER8
Wire Notes Line
	6950 1500 600  1500
Wire Notes Line
	600  1500 600  7750
Wire Notes Line
	600  7750 6950 7750
Wire Notes Line
	6950 7750 6950 6450
Text Notes 600  1500 0    60   ~ 12
x8
Wire Notes Line
	4000 7450 1500 7450
Wire Notes Line
	1500 7450 1500 2500
Wire Notes Line
	1500 2500 4000 2500
Wire Notes Line
	4000 2500 4000 7450
Text Notes 1500 2500 0    60   ~ 0
common anode
NoConn ~ 8550 5750
NoConn ~ 8550 5850
NoConn ~ 8550 5950
NoConn ~ 8550 5400
NoConn ~ 8550 5300
NoConn ~ 8550 5200
NoConn ~ 8550 5100
NoConn ~ 8550 5000
NoConn ~ 8550 4900
$Comp
L SW_Push_Dual_x2 SW2
U 1 1
P 8050 5050
F 0 "SW2" H 7953 4984 50  0000 L CNN
F 1 "RESET" H 8050 4990 50  0001 C CNN
F 2 "" H 8050 5250 50  0001 C CNN
F 3 "" H 8050 5250 50  0001 C CNN
	1    8050 5050
	0    1    1    0   
$EndComp
$Comp
L C_Small C4
U 1 1
P 8300 5150
F 0 "C4" H 8310 5220 50  0000 L CNN
F 1 "10uF" H 8310 5070 50  0000 L CNN
F 2 "" H 8300 5150 50  0001 C CNN
F 3 "" H 8300 5150 50  0001 C CNN
	1    8300 5150
	1    0    0    -1  
$EndComp
Wire Wire Line
	8050 4850 8050 4800
Wire Wire Line
	8050 4800 8550 4800
$Comp
L R_Small R19
U 1 1
P 8050 4700
F 0 "R19" H 8080 4720 50  0000 L CNN
F 1 "4.7K" H 8080 4660 50  0000 L CNN
F 2 "" H 8050 4700 50  0001 C CNN
F 3 "" H 8050 4700 50  0001 C CNN
	1    8050 4700
	1    0    0    -1  
$EndComp
$Comp
L GND #PWR023
U 1 1
P 8050 4600
F 0 "#PWR023" H 8050 4350 50  0001 C CNN
F 1 "GND" H 8050 4450 50  0000 C CNN
F 2 "" H 8050 4600 50  0001 C CNN
F 3 "" H 8050 4600 50  0001 C CNN
	1    8050 4600
	-1   0    0    1   
$EndComp
Wire Wire Line
	8300 4800 8300 5050
Connection ~ 8300 4800
Wire Wire Line
	8050 5250 8300 5250
$Comp
L +5V #PWR024
U 1 1
P 8050 5250
F 0 "#PWR024" H 8050 5100 50  0001 C CNN
F 1 "+5V" H 8050 5390 50  0000 C CNN
F 2 "" H 8050 5250 50  0001 C CNN
F 3 "" H 8050 5250 50  0001 C CNN
	1    8050 5250
	-1   0    0    1   
$EndComp
Text Notes 7000 3800 0    60   ~ 0
power
Text Notes 7000 5900 0    60   ~ 0
clock
Text Notes 7950 4350 0    60   ~ 0
reset
$EndSCHEMATC
